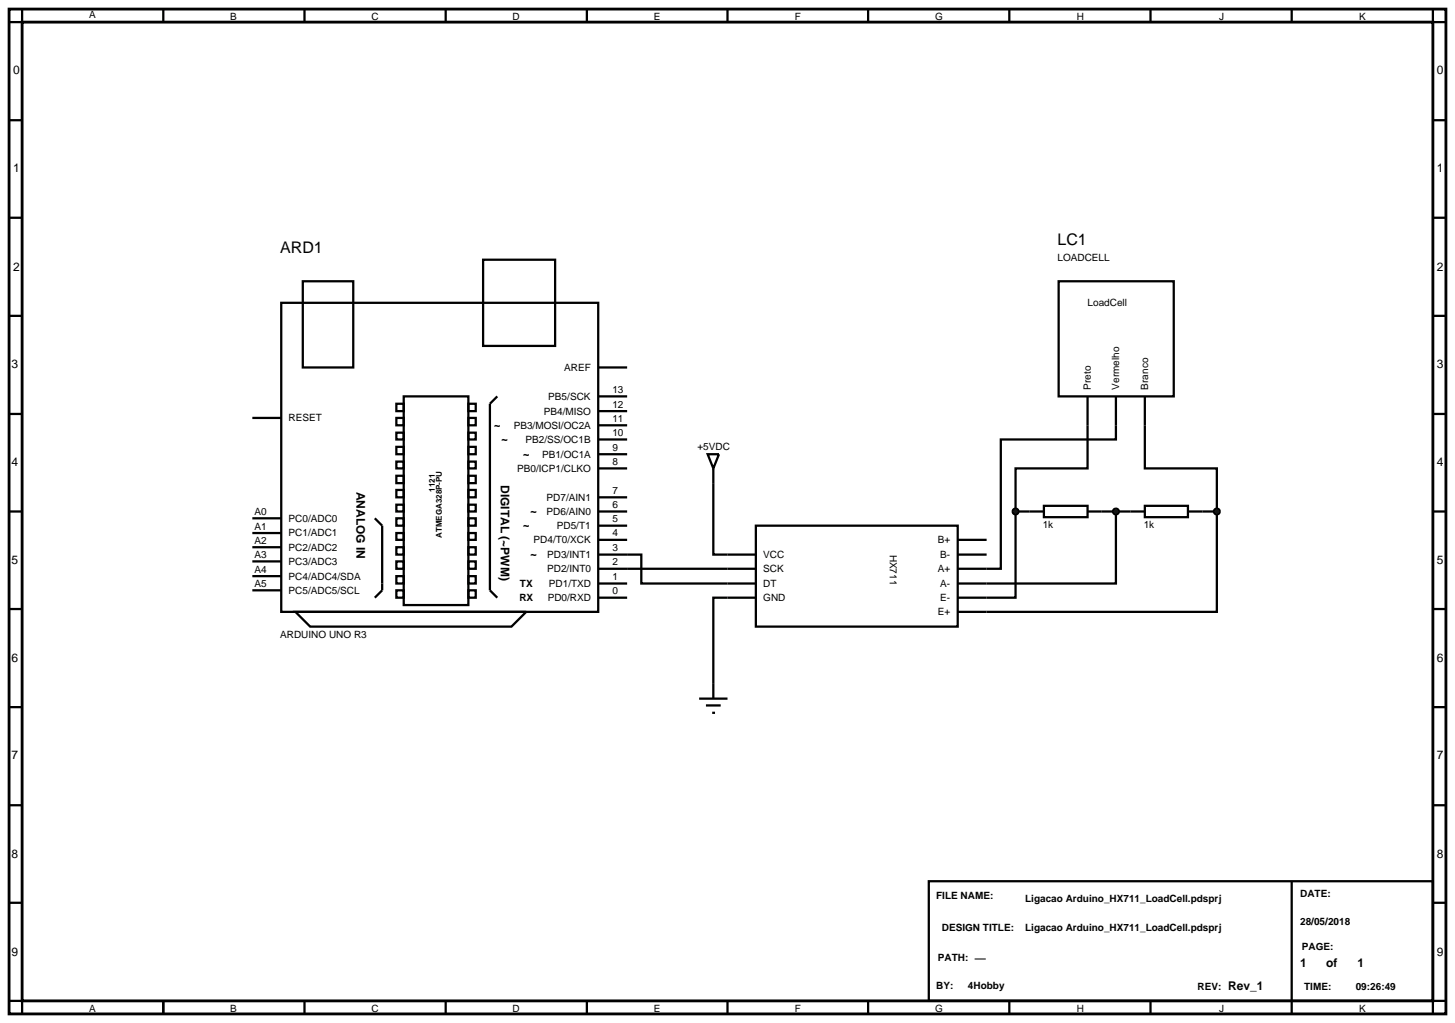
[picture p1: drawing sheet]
<svg xmlns="http://www.w3.org/2000/svg" width="257mm" height="180mm" viewBox="0 0 257 180" stroke-linecap="round" stroke-linejoin="round" font-family="sans-serif">
<path d="M1.6 1.6h253.4v177.2h-253.4zM3.9 3.9h248.8v172.6h-248.8z" fill="none" stroke="#000" stroke-width=".5"/>
<g fill="none" stroke="#000" stroke-width=".4">
<path d="M3.9 1.6v2.3h-2.3M28.8 1.6v2.3M53.7 1.6v2.3M78.6 1.6v2.3M103.5 1.6v2.3M128.3 1.6v2.3M153.1 1.6v2.3M178 1.6v2.3M202.9 1.6v2.3M227.8 1.6v2.3M252.7 1.6v2.3h2.3M1.6 21.2h2.3"/>
<path d="M1.6 38.4h2.3M252.7 21.2h2.3M252.7 38.4h2.3M1.6 55.7h2.3M49.6 53.4h55.9v54.5h-55.9zM53.4 49.6h8.9v15.2h-8.9zM85.2 45.8h12.7v15.2h-12.7zM252.7 55.7h2.3M1.6 73h2.3M44.5 73.7h5.1M69.9 71.2h1.3v1.3h-1.3zM69.9 73.7h1.3v1.3h-1.3z"/>
<path d="M69.9 76.3h1.3v1.2h-1.3zM69.9 78.8h1.3v1.3h-1.3zM71.2 69.9h11.4v36.8h-11.4zM82.6 71.2h1.3v1.3h-1.3zM82.6 73.7h1.3v1.3h-1.3zM82.6 76.3h1.3v1.2h-1.3zM82.6 78.8h1.3v1.3h-1.3zM87.7 69.9l-1.3 1.3v32.9l1.3 1.3M105.5 77.5h5.1M105.5 75h5.1M105.5 72.5h5.1M105.5 69.9h5.1"/>
<path d="M105.5 64.8h5.1M191.8 75v7.6h-12.7v7.6M196.8 75v2.5h-20.3v22.8h-7.6M201.9 75v7.6h12.7v7.6M252.7 73h2.3M1.6 90.2h2.3M44.5 99h5.1M44.5 96.5h5.1M44.5 94h5.1M44.5 91.4h5.1M66.1 91.4l1.3 1.3v11.4l-1.3 1.3M69.9 81.4h1.3v1.2h-1.3z"/>
<path d="M69.9 83.9h1.3v1.3h-1.3zM69.9 86.4h1.3v1.3h-1.3zM69.9 89h1.3v1.2h-1.3zM69.9 91.4h1.3v1.3h-1.3zM69.9 94h1.3v1.2h-1.3zM69.9 96.5h1.3v1.3h-1.3zM69.9 99h1.3v1.3h-1.3zM82.6 81.4h1.3v1.2h-1.3zM82.6 83.9h1.3v1.3h-1.3zM82.6 86.4h1.3v1.3h-1.3zM82.6 89h1.3v1.2h-1.3zM82.6 91.4h1.3v1.3h-1.3z"/>
<path d="M82.6 94h1.3v1.2h-1.3zM82.6 96.5h1.3v1.3h-1.3zM82.6 99h1.3v1.3h-1.3zM105.5 97.8h7.6v5.1h20.2M105.5 90.2h5.1M105.5 95.2h5.1M105.5 92.7h5.1M105.5 87.7h5.1M105.5 82.6h5.1M105.5 80.1h5.1M124.8 80.1h2l-1 2.5zM125.8 82.6v15.2h7.5"/>
<path d="M133.3 92.7h35.6v17.8h-35.6zM168.9 97.8h5.1M168.9 95.2h5.1M179.1 90.2v15.2h-10.2M179.1 90.2h5M184.1 89.2h7.7v2h-7.7zM191.8 90.2h10.1M196.8 90.2v12.7h-27.9M201.9 89.2h7.6v2h-7.6zM209.5 90.2h5.1M214.6 90.2v17.7h-45.7M252.7 90.2h2.3"/>
<path d="M1.6 107.4h2.3M44.5 104.1h5.1M44.5 101.6h5.1M52.1 107.9h40.7l-2.6 2.6h-35.5zM69.9 101.6h1.3v1.3h-1.3zM69.9 104.1h1.3v1.3h-1.3zM82.6 101.6h1.3v1.3h-1.3zM82.6 104.1h1.3v1.3h-1.3zM105.5 100.3h27.8M105.5 105.4h5.1M105.5 102.9h5.1M133.3 105.4h-7.5v17.8"/>
<path d="M252.7 107.4h2.3M1.6 124.7h2.3M123.3 123.2h5M124.5 124.4h2.6M125.6 125.7h.5M252.7 124.7h2.3M1.6 142h2.3M1.6 159.2h2.3M163.8 155.4h88.9v21.1h-88.9zM227.8 155.4v23.4M252.7 142h2.3M252.7 159.2h2.3"/>
<path d="M1.6 176.5h2.3v2.3M28.8 176.5v2.3M53.7 176.5v2.3M78.6 176.5v2.3M103.5 176.5v2.3M128.3 176.5v2.3M153.1 176.5v2.3M178 176.5v2.3M202.9 176.5v2.3M255 176.5h-2.3v2.3"/>
</g>
<g fill="#004000" stroke="#000" stroke-width=".4">
<path d="M196.4 89.9l.4-.2-.5 .5zM196.8 89.7l.3 .1 .2 .4zM196.8 90.7l.5-.5-.2 .4zM196.3 90.2l.5 .5-.4-.2z"/>
<path d="M214.2 89.9l.4-.2-.5 .5zM214.6 89.7l.4 .2 .1 .3zM215.1 90.2l-.1 .3-.4 .2zM214.1 90.2l.5 .5-.4-.2z"/>
<path d="M178.7 89.9l.4-.2-.5 .5zM179.1 89.7l.3 .1 .2 .4zM179.6 90.2l-.2 .4-.3 .1zM178.6 90.2l.5 .5-.3-.1z"/>
</g>
<g fill="#004000">
<path d="M196.3 90.2l.5-.5 .5 .5-.5 .5z"/>
<path d="M214.1 90.2l.5-.5 .5 .5-.5 .5z"/>
<path d="M178.6 90.2l.5-.5 .5 .5-.5 .5z"/>
</g>
<path d="M186.7 49.6h20.3v20.3h-20.3zM191.8 69.9v5.1M196.8 69.9v5.1M201.9 69.9v5.1" fill="none" stroke="#000" stroke-width=".4"/>
<text font-size="3.5" x="171.9" y="168.8">_</text>
<g font-size="2.8">
<text x="49.4" y="44.7">ARD1</text>
<text x="186.5" y="43.3">LC1</text>
</g>
<g font-size="2.1">
<text x="2.3" y="13.1">0</text>
<text x="253.4" y="13.1">0</text>
<text x="2.3" y="30.4">1</text>
<text x="253.4" y="30.4">1</text>
<text x="2.3" y="47.7">2</text>
<text x="253.4" y="47.7">2</text>
<text x="2" y="64.9">3</text>
<text x="253.4" y="64.9">3</text>
<text x="87.1" y="75.6">~</text>
<text x="2" y="82.2">4</text>
<text x="88.4" y="78.1">~</text>
<text x="92.2" y="80.7">~</text>
<text x="253.4" y="82.2">4</text>
<text x="62.9" y="86.7" transform="rotate(90 62.9 86.7)">ANALOG IN</text>
<text x="88.3" y="85.5" transform="rotate(90 88.3 85.5)">DIGITAL (~PWM)</text>
<text x="92.2" y="93.3">~</text>
<text x="93.5" y="90.8">~</text>
<text x="2" y="99.4">5</text>
<text x="93.5" y="98.4">~</text>
<text x="253.4" y="99.4">5</text>
<text x="2" y="116.7">6</text>
<text x="253.4" y="116.7">6</text>
<text x="2" y="133.9">7</text>
<text x="253.4" y="133.9">7</text>
<text x="2" y="151.2">8</text>
<text x="253.4" y="151.2">8</text>
<text x="2" y="168.5">9</text>
<text x="229.3" y="170.5">1</text>
<text x="233.9" y="170.5">of</text>
<text x="239.4" y="170.5">1</text>
<text x="253.4" y="168.5">9</text>
<text x="216.6" y="174.6">Rev_1</text>
</g>
<g font-size="1.8">
<text x="15.7" y="3.2">A</text>
<text x="40.6" y="3.5">B</text>
<text x="65.5" y="3.5">C</text>
<text x="90.4" y="3.5">D</text>
<text x="115.3" y="3.5">E</text>
<text x="140.2" y="3.5">F</text>
<text x="164.9" y="3.5">G</text>
<text x="189.9" y="3.5">H</text>
<text x="215" y="3.5">J</text>
<text x="239.7" y="3.5">K</text>
<text x="186.5" y="46.1">LOADCELL</text>
<text x="191.8" y="53.9">LoadCell</text>
<text x="99.5" y="65.4">AREF</text>
<text x="96.7" y="70.5">PB5/SCK</text>
<text x="108" y="71.9">12</text>
<text x="108" y="69.3">13</text>
<text x="192.4" y="68.7" transform="rotate(-90 192.4 68.7)">Preto</text>
<text x="197.4" y="68.7" transform="rotate(-90 197.4 68.7)">Vermelho</text>
<text x="202.5" y="68.7" transform="rotate(-90 202.5 68.7)">Branco</text>
<text x="50.9" y="74.3">RESET</text>
<text x="90.6" y="75.6">PB3/MOSI/OC2A</text>
<text x="95.9" y="73.1">PB4/MISO</text>
<text x="108" y="76.9">10</text>
<text x="108" y="74.4">11</text>
<text x="91.2" y="83.2">PB0/ICP1/CLKO</text>
<text x="92.7" y="78.1">PB2/SS/OC1B</text>
<text x="95.6" y="80.7">PB1/OC1A</text>
<text x="108" y="82">8</text>
<text x="108" y="79.5">9</text>
<text x="123" y="79.4">+5VDC</text>
<text x="96.4" y="88.3">PD7/AIN1</text>
<text x="108" y="89.6">6</text>
<text x="108" y="87.1">7</text>
<text x="44.9" y="95.9">A2</text>
<text x="44.9" y="93.4">A1</text>
<text x="44.9" y="90.8">A0</text>
<text x="50.9" y="94.6">PC1/ADC1</text>
<text x="50.9" y="92">PC0/ADC0</text>
<text x="94.1" y="95.8">PD4/T0/XCK</text>
<text x="96.4" y="90.8">PD6/AIN0</text>
<text x="98.2" y="93.3">PD5/T1</text>
<text x="108" y="94.6">4</text>
<text x="108" y="92.1">5</text>
<text x="165.4" y="95.8">B+</text>
<text x="183.9" y="93.2">1k</text>
<text x="201.7" y="93.2">1k</text>
<text x="44.9" y="101">A4</text>
<text x="44.9" y="98.4">A3</text>
<text x="50.9" y="99.6">PC3/ADC3</text>
<text x="50.9" y="97.1">PC2/ADC2</text>
<text x="96.5" y="100.9">PD2/INT0</text>
<text x="96.5" y="98.4">PD3/INT1</text>
<text x="108" y="99.7">2</text>
<text x="108" y="97.2">3</text>
<text x="134.6" y="98.4">VCC</text>
<text x="134.6" y="100.9">SCK</text>
<text x="156.9" y="97.8" transform="rotate(90 156.9 97.8)">HX711</text>
<text x="165.4" y="100.9">A+</text>
<text x="165.8" y="98.4">B-</text>
<text x="44.9" y="103.5">A5</text>
<text x="50.9" y="104.7">PC5/ADC5/SCL</text>
<text x="50.9" y="102.2">PC4/ADC4/SDA</text>
<text x="91.6" y="106">RX</text>
<text x="91.7" y="103.5">TX</text>
<text x="96.6" y="106">PD0/RXD</text>
<text x="96.8" y="103.5">PD1/TXD</text>
<text x="108" y="104.8">0</text>
<text x="108" y="102.3">1</text>
<text x="134.6" y="103.5">DT</text>
<text x="134.6" y="106">GND</text>
<text x="165.8" y="103.5">A-</text>
<text x="165.8" y="106">E-</text>
<text x="49.4" y="112.5">ARDUINO UNO R3</text>
<text x="165.4" y="108.5">E+</text>
<text x="165.1" y="158.6">FILE NAME:</text>
<text x="180.8" y="159.1">Ligacao Arduino_HX711_LoadCell.pdsprj</text>
<text x="229.3" y="158.1">DATE:</text>
<text x="166.1" y="164.2">DESIGN TITLE:</text>
<text x="180.8" y="164.2">Ligacao Arduino_HX711_LoadCell.pdsprj</text>
<text x="229.3" y="163.2">28/05/2018</text>
<text x="229.6" y="167.5">PAGE:</text>
<text x="165.4" y="169.5">PATH:</text>
<text x="15.7" y="178.4">A</text>
<text x="40.6" y="178.4">B</text>
<text x="65.5" y="178.4">C</text>
<text x="90.4" y="178.4">D</text>
<text x="115.3" y="178.4">E</text>
<text x="140.2" y="178.4">F</text>
<text x="164.9" y="178.4">G</text>
<text x="165.1" y="174.4">BY:</text>
<text x="170.7" y="174.4">4Hobby</text>
<text x="189.9" y="178.4">H</text>
<text x="211.2" y="174.6">REV:</text>
<text x="215" y="178.4">J</text>
<text x="230" y="174.6">TIME:</text>
<text x="239.1" y="174.6">09:26:49</text>
<text x="239.7" y="178.4">K</text>
</g>
<g font-size="1.4">
<text x="76.7" y="86.7" transform="rotate(-90 76.7 86.7)">1121</text>
<text x="77.9" y="94.9" transform="rotate(-90 77.9 94.9)">ATMEGA328P-PU</text>
</g>
</svg>
